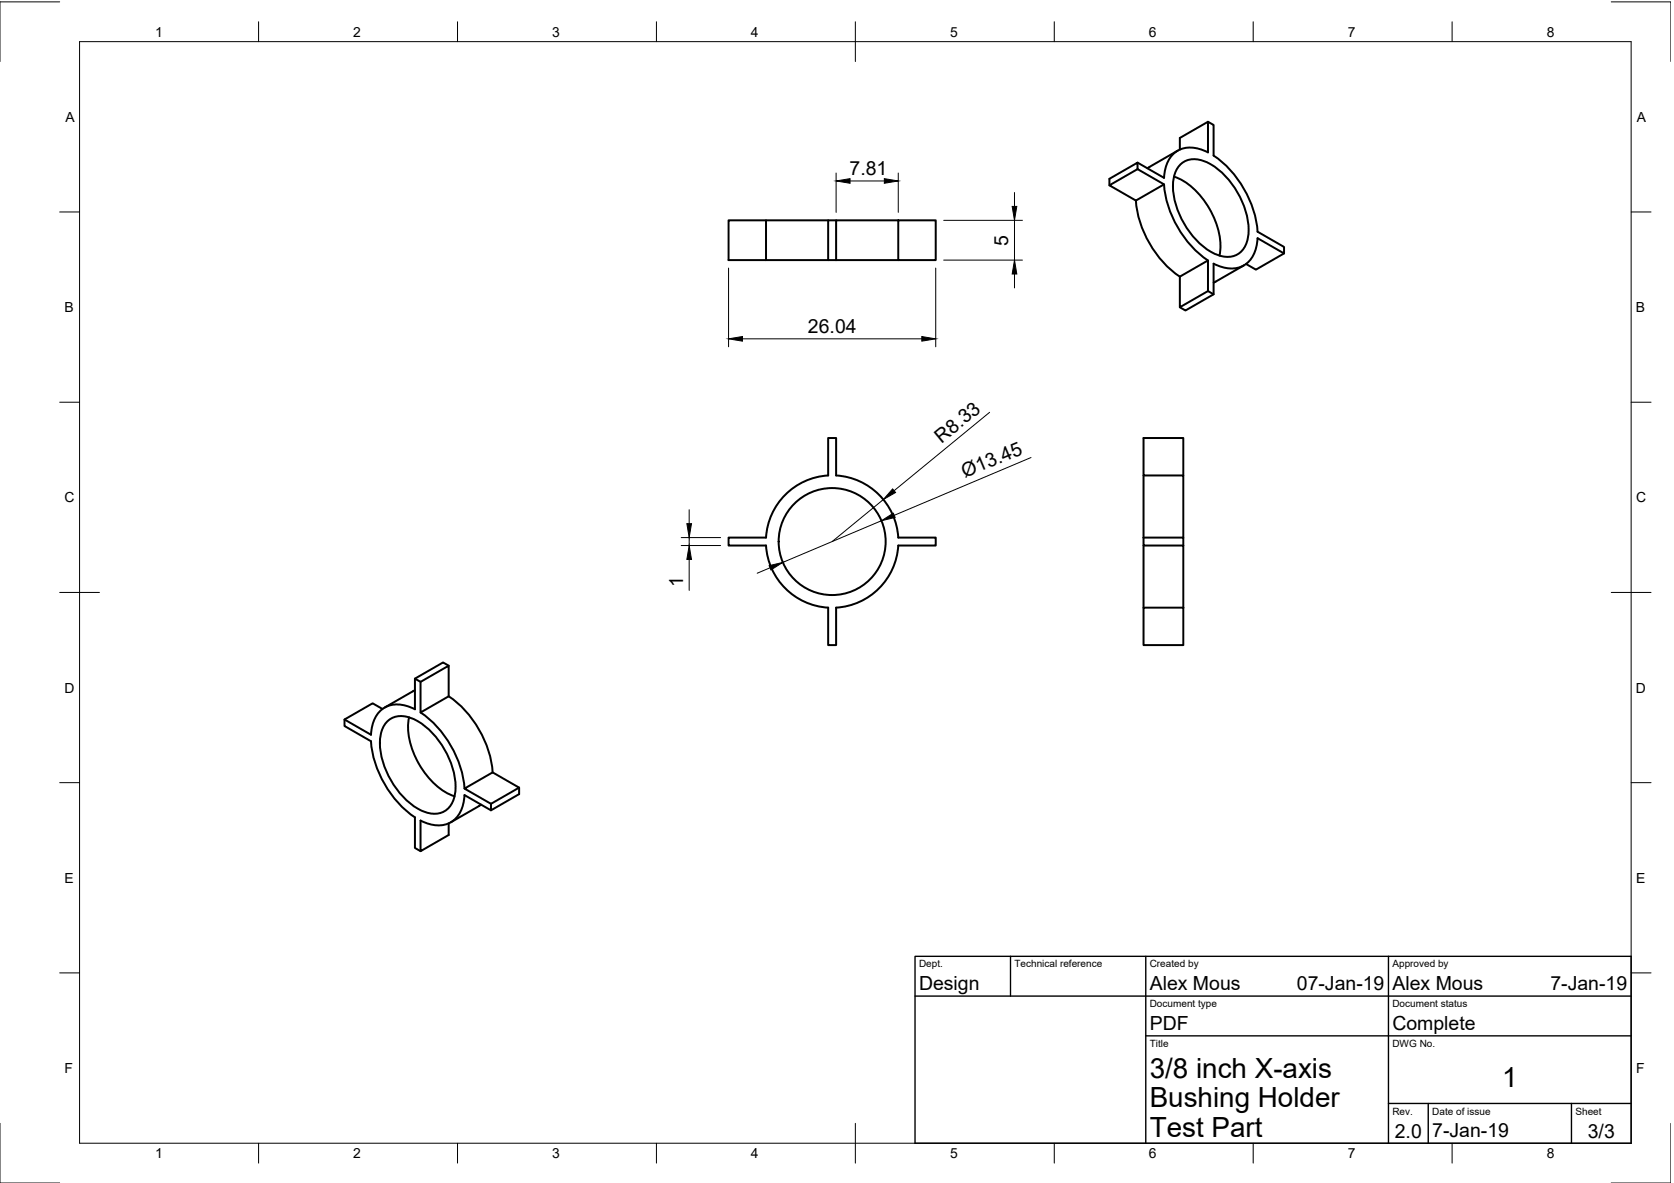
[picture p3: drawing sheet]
<svg xmlns="http://www.w3.org/2000/svg" width="420mm" height="297mm" viewBox="0 0 420 297" stroke-linecap="round" stroke-linejoin="round" font-family="sans-serif">
<!-- layer: Visible -->
<g fill="none" stroke="#000" stroke-width=".5">
<path d="M295.6 37.8l-7.6 4.5M296.1 37.6v-3l7.1-4v7.7a7.2 7.2 0 0 0-9.1 .8 9 9 0 0 0-1.9 5.6l-6.7-3.9M303.2 30.6l1.4 .8v7.7a26.3 26.3 0 0 1 11 19.1l6.7 3.8v1.6l-7.1 4.1-2.5-1.4M192.3 55.3h-9.4v10h9.4v-10h15.6M209.9 55.3h-2v10h-15.6M225.5 55.3h9.4v10h-9.4zM225.5 55.3h-15.6v10h-2M278.5 46.5l7-4 6.7 3.8-7.1 4.1zM285.1 50.4a26.3 26.3 0 0 0 11 19.1M285.5 42.5v-1.7l-7 4.1v1.6M292.2 46.3a26.3 26.3 0 0 0 11 19.1M294.7 44.4a18.9 18.9 0 0 1 10.5 11.4 15 15 0 0 1 .9 8.4"/>
<path d="M296.1 41.5a5.5 5.5 0 0 1 6.6-.8 20.2 20.2 0 0 1 10.6 18.3 5.3 5.3 0 0 1-6 5.5 14.8 14.8 0 0 1-9.3-7.1 17.9 17.9 0 0 1-3.3-13.2l.3-1zM209.9 65.3h15.6M296.1 69.5v7.6l7.1-4 1.4 .8M296.1 69.5l7.1-4.1v7.7M312.2 66.6l-7.6 4.4M322.3 63.6l-6.7-3.8a7.2 7.2 0 0 1-5.2 7.5 8.9 8.9 0 0 1-5.8-1.1v7.7l-7.1 4.1-1.4-.9M209.9 119.4v-9.4h-2v9.4a16.6 16.6 0 0 0-15.6 15.6h-9.4v2h9.4a16.6 16.6 0 0 0 15.6 15.6v9.4h2v-9.4M209.9 119.4a16.6 16.6 0 0 1 15.6 15.6h9.4v2h-9.4a16.6 16.6 0 0 1-15.6 15.6M287 119.4v15.6M297 119.4v-9.4h-10v9.4h10v15.6M287 137v15.6M287 135v2h10v15.6"/>
<path d="M287 135h10v2M287 152.6h10v9.4h-10zM96 178l-2.5-1.4-7 4.1v1.6l6.6 3.8a26.3 26.3 0 0 0 11 19.1v7.7l1.5 .8M104.1 173.3l-7.5 4.4M104.1 170.4l1.5 .8 7-4.1v7.7M105.6 171.2v7.7l7-4.1M105.6 178.9a26.3 26.3 0 0 1 11 19.1M112.6 174.8a26.3 26.3 0 0 1 11 19.1M112.6 167.1l-1.4-.8-7.1 4.1v7.7a7.2 7.2 0 0 0-9.1 .8 9 9 0 0 0-1.9 5.6l-6.6-3.8M97.1 181.3a5.5 5.5 0 0 1 6.6-.8 20.2 20.2 0 0 1 10.6 18.4 5.3 5.3 0 0 1-6 5.4 14.8 14.8 0 0 1-9.4-7.1 17.9 17.9 0 0 1-3.3-13.1l.4-1.1zM102.7 180.1a18.9 18.9 0 0 0 4.6 14.8 15 15 0 0 0 6.8 5M116.6 198l7-4.1 6.7 3.9-7.1 4z"/>
<path d="M130.3 197.8v1.6l-7.1 4.1v-1.7M120.8 202l-7.7 4.5M123.2 203.5l-6.6-3.9a7.2 7.2 0 0 1-5.3 7.5 8.9 8.9 0 0 1-5.7-1.1v7.7l7-4v-3"/>
<circle cx="208.9" cy="136" r="13.4"/>
</g>
<!-- layer: Border -->
<g fill="none" stroke="#000" stroke-width=".25">
<path d="M15 .5h-15v15M20 10.5h389.4v276.6h-389.4zM64.9 5.5v5M114.8 5.5v5M164.8 5.5v5M214.7 5.5v10M264.6 5.5v5M314.5 5.5v5M364.5 5.5v5M404.4 .5h15v15M15 53.2h5M409.4 53.2h5"/>
<path d="M15 101h5M409.4 101h5M15 148.8h10M404.4 148.8h10M15 196.5h5M409.4 196.5h5M15 244.3h5M409.4 244.3h5M0 282.1v14.9h15M64.9 287.1v4.9M114.8 287.1v4.9M164.8 287.1v4.9"/>
<path d="M214.7 282.1v9.9M264.6 287.1v4.9M314.5 287.1v4.9M364.5 287.1v4.9M419.4 282.1v14.9h-15"/>
</g>
<!-- layer: TitleBlock -->
<path d="M229.7 240.1h179.7v47h-179.7zM229.7 250.1h179.7M253.6 240.1v10M287.6 240.1v47M348.5 240.1v47M287.6 260.1h121.8M348.5 277.1h60.9M358.5 277.1v10M394.4 277.1v10" fill="none" stroke="#000" stroke-width=".35"/>
<!-- layer: Dimensions -->
<g fill="none" stroke="#000" stroke-width=".25">
<path d="M209.9 43.4v9.9M213.4 45.4h8.6M225.5 43.4v9.9M236.9 55.3h19.7M254.6 48.3v3.5M254.6 55.3v10M182.9 67.3v19.8M234.9 67.3v19.8M236.9 65.3h19.7M254.6 68.8v3.5M186.4 85.1h45M248.4 103.5l-24 19.7"/>
<path d="M258.8 114.9l-34.4 14.5M171 135h9.9M171 137h9.9M173 128v3.5M173 135v2M221.2 130.8l-24.7 10.4M221.7 125.4l-12.8 10.6M173 140.5v7.8M193.3 142.6l-3.2 1.3"/>
</g>
<path d="M209.9 45.4l3.5-.5v1.1zM222 44.9l3.5 .5-3.5 .6zM254 51.8h1.2l-.6 3.5zM254.6 65.3l.6 3.5h-1.2zM182.9 85.1l3.5-.6v1.2zM231.4 84.5l3.5 .6-3.5 .6zM172.4 131.5h1.2l-.6 3.5zM224 122.8l.8 .9-3.1 1.7zM221.2 130.8l3-1.9 .5 1zM173 137l.6 3.5h-1.2zM193 142l3.5-.8-3 1.9z" fill="#000" stroke="#000" stroke-width=".25"/>
<g font-size="7">
<text x="288.6" y="270.6">3/8 inch X-axis</text>
<text x="377" y="273">1</text>
<text x="288.6" y="278.1">Bushing Holder</text>
<text x="288.6" y="285.6">Test Part</text>
</g>
<g font-size="4.9">
<text x="213.2" y="43.9">7.81</text>
<text x="253.1" y="61.7" transform="rotate(-90 253.1 61.7)">5</text>
<text x="202.8" y="83.5">26.04</text>
<text x="236.3" y="111.4" transform="rotate(-39 236.3 111.4)">R8.33</text>
<text x="242.2" y="120.1" transform="rotate(-23 242.2 120.1)">Ø13.45</text>
<text x="171.5" y="147.3" transform="rotate(-90 171.5 147.3)">1</text>
<text x="230.7" y="248.6">Design</text>
<text x="288.6" y="248.6">Alex Mous</text>
<text x="325.5" y="248.6">07-Jan-19</text>
<text x="349.5" y="248.6">Alex Mous</text>
<text x="389.1" y="248.6">7-Jan-19</text>
<text x="288.6" y="258.6">PDF</text>
<text x="349.5" y="258.6">Complete</text>
<text x="350.1" y="285.7">2.0</text>
<text x="359.5" y="285.6">7-Jan-19</text>
<text x="398.5" y="285.7">3/3</text>
</g>
<g font-size="3.5">
<text x="38.9" y="9.2">1</text>
<text x="88.7" y="9.2">2</text>
<text x="138.6" y="9.2">3</text>
<text x="188.5" y="9.2">4</text>
<text x="238.5" y="9.2">5</text>
<text x="288.3" y="9.2">6</text>
<text x="338.3" y="9.2">7</text>
<text x="388.2" y="9.2">8</text>
<text x="16.4" y="30.6">A</text>
<text x="410.8" y="30.6">A</text>
<text x="16.2" y="78.4">B</text>
<text x="410.6" y="78.4">B</text>
<text x="16.2" y="126.1">C</text>
<text x="410.7" y="126.1">C</text>
<text x="16.2" y="173.9">D</text>
<text x="410.6" y="173.9">D</text>
<text x="16.2" y="221.6">E</text>
<text x="410.7" y="221.6">E</text>
<text x="16.2" y="269.4">F</text>
<text x="410.7" y="269.4">F</text>
<text x="38.9" y="290.8">1</text>
<text x="88.7" y="290.8">2</text>
<text x="138.6" y="290.8">3</text>
<text x="188.5" y="290.8">4</text>
<text x="238.5" y="290.8">5</text>
<text x="288.3" y="290.8">6</text>
<text x="338.3" y="290.8">7</text>
<text x="388.2" y="290.8">8</text>
</g>
<g font-size="2.5">
<text x="230.7" y="242.9">Dept.</text>
<text x="254.6" y="242.9">Technical reference</text>
<text x="288.6" y="242.9">Created by</text>
<text x="349.5" y="242.9">Approved by</text>
<text x="288.6" y="252.9">Document type</text>
<text x="349.5" y="252.9">Document status</text>
<text x="288.6" y="262.9">Title</text>
<text x="349.5" y="262.9">DWG No.</text>
<text x="349.5" y="279.9">Rev.</text>
<text x="359.5" y="279.9">Date of issue</text>
<text x="395.4" y="279.9">Sheet</text>
</g>
</svg>
